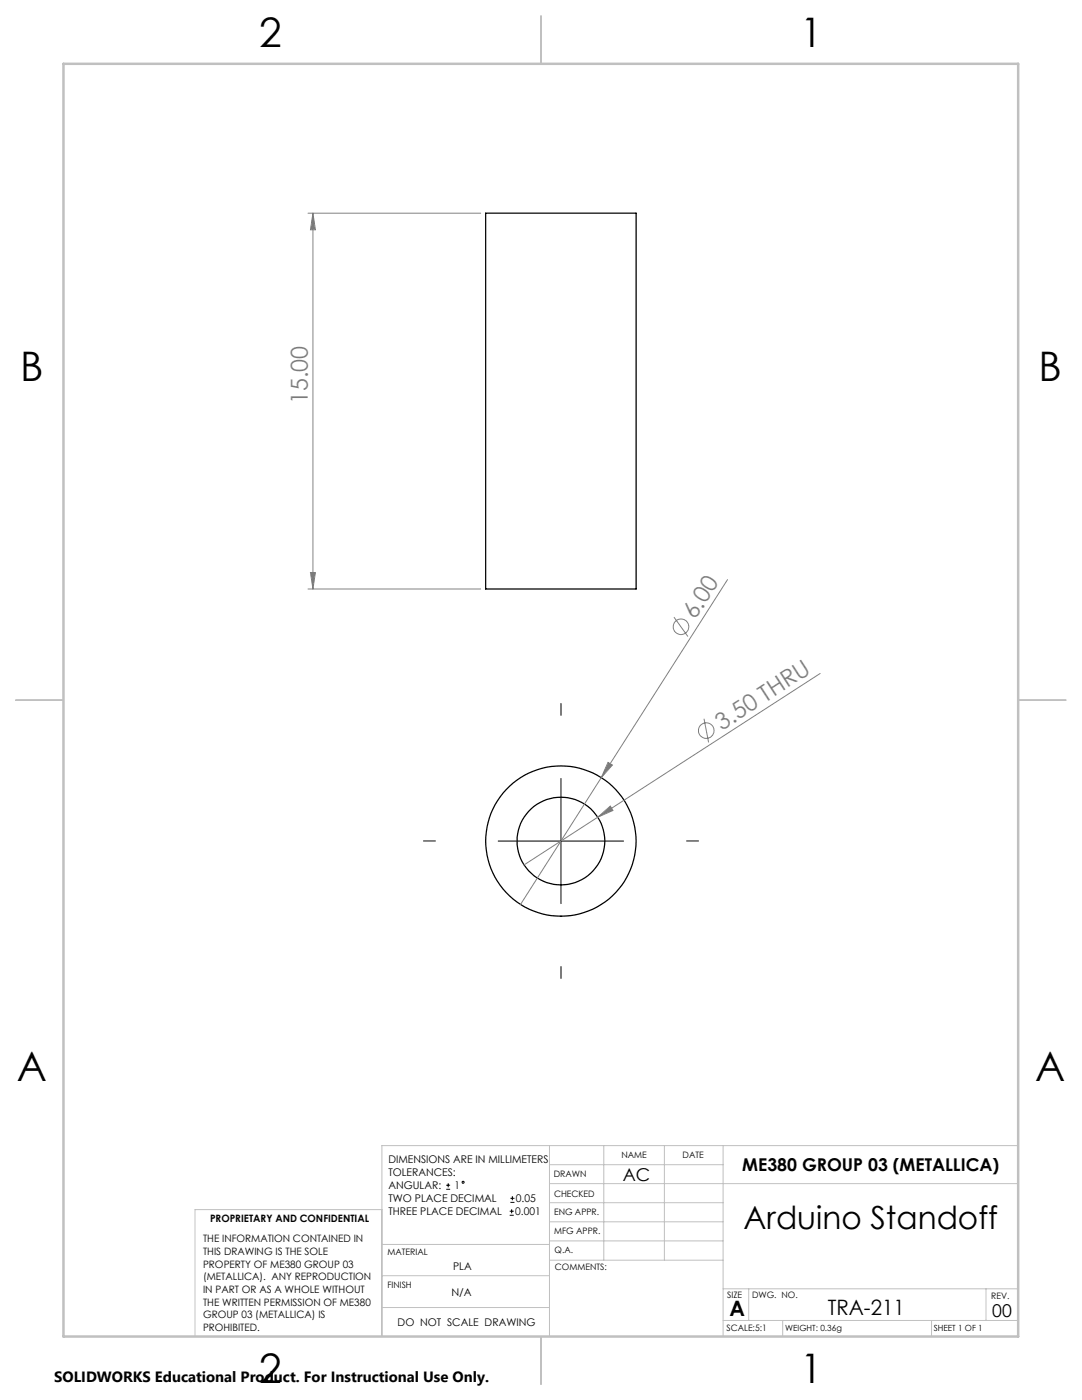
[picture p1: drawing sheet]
<svg xmlns="http://www.w3.org/2000/svg" width="216mm" height="279mm" viewBox="0 0 216 279" stroke-linecap="round" stroke-linejoin="round" font-family="sans-serif">
<g fill="none" stroke="#000" stroke-width=".25">
<path d="M96.9 42.5h30v75h-30z"/>
<circle cx="111.9" cy="167.8" r="8.8"/>
<circle cx="111.9" cy="167.9" r="15"/>
</g>
<g fill="none" stroke="#808080" stroke-width=".2">
<path d="M61.5 42.5h34.4M62.4 42.5v75M62.4 42.5l.5 3.4h-1zM61.5 117.5h34.4M61.9 114.3h1l-.5 3.2zM145.2 115.7l-25.2 39.5M134.5 123.2l2.8 3.8M163.7 134.4l-59.1 38.2M120 155.2l-16.1 25.3M121.3 152.2l.9 .5-2.2 2.5zM140.5 143.4l.9 4.8M119.3 163.1l2.5-2.2 .5 .8z"/>
<circle cx="135.9" cy="125.1" r="1.54"/>
<circle cx="140.9" cy="145.8" r="1.56"/>
</g>
<g fill="none" stroke="#000" stroke-width=".2">
<path d="M111.9 155.4v24.9M99.4 167.9h25M89 237.3h.8M89 236.5h.8M89.4 236.1v.9M101.8 240h.9M101.8 239.1h.9M102.2 238.7v.8M101.7 242.5h.8M101.7 241.7h.8M102.1 241.3v.8"/>
<circle cx="92.4" cy="235.9" r=".2"/>
</g>
<path d="M111.9 142.8v-2.5M86.9 167.8h-2.5M136.9 167.8h2.5M111.9 192.8v2.5" fill="none" stroke="#000" stroke-width=".2" stroke-dasharray="15.2 1.3 1.3 1.3" stroke-linecap="butt"/>
<g fill="none" stroke="#c0c0c0" stroke-width=".2">
<path d="M109.6 228.6v38.1M109.6 232.4h34.7M109.6 236.2h93.6M120.5 228.6v22.9M132.6 228.6v22.9M144.3 228.6v38.1M203.2 228.6h-127v38.1M76.2 254.6h33.4M76.2 248.4h33.4M76.2 241.4h-37.3v25.3M109.6 251.5h34.7M109.6 240h34.7"/>
<path d="M109.6 243.8h34.7M109.6 247.7h34.7M144.3 257.2h58.9M149.4 257.2v6.3M196.7 257.2v6.3M76.2 260.9h33.4M144.3 263.5h58.9M156.2 263.5v3.2M185.9 263.5v3.2"/>
</g>
<path d="M108 3.2v9.5M3.1 139.7h9.6M203.2 139.7h9.5M108 266.7v9.6" fill="none" stroke="#c0c0c0" stroke-width=".25"/>
<path d="M12.7 12.7h190.5v254h-190.5z" fill="none" stroke="#c0c0c0" stroke-width=".5"/>
<g fill="#808080">
<path d="M119.3 163.1l2.5-2.2 .5 .8z"/>
<path d="M121.3 152.2l.9 .5-2.2 2.5z"/>
<path d="M62.4 42.5l.5 3.4h-1zM61.9 114.3h1l-.5 3.2z"/>
</g>
<g font-size="8.1">
<text x="51.7" y="9.3">2</text>
<text x="159.7" y="9.3">1</text>
<text x="4" y="76">B</text>
<text x="207.2" y="76">B</text>
<text x="3.3" y="215.7">A</text>
<text x="206.5" y="215.7">A</text>
<text x="51.7" y="276">2</text>
<text x="159.7" y="276">1</text>
</g>
<text font-size="6.3" x="148.4" y="245.4">Arduino Standoff</text>
<g font-size="4.7" fill="#808080">
<text x="61.4" y="80.7" transform="rotate(-90 61.4 80.7)">15.00</text>
<text x="138.7" y="123.8" transform="rotate(-57 138.7 123.8)">6.00</text>
<text x="144" y="145.8" transform="rotate(-33 144 145.8)">3.50 THRU</text>
</g>
<g font-size="4.2">
<text x="145.6" y="262.7">A</text>
<text x="165.2" y="262.4">TRA-211</text>
</g>
<g font-size="3.5">
<text x="148.1" y="233.6">ME380 GROUP 03 (METALLICA)</text>
<text x="124.3" y="235.6">AC</text>
<text x="198" y="262.8">00</text>
</g>
<text font-size="3" x="10.8" y="275.7">SOLIDWORKS Educational Product. For Instructional Use Only.</text>
<g font-size="2.1">
<text x="77.5" y="232.2">DIMENSIONS ARE IN MILLIMETERS</text>
<text x="77.5" y="234.7">TOLERANCES:</text>
<text x="77.5" y="237.3">ANGULAR:</text>
<text x="77.5" y="239.9">TWO PLACE DECIMAL</text>
<text x="90.7" y="237.3">1</text>
<text x="102.9" y="239.9">0.05</text>
<text x="77.5" y="242.5">THREE PLACE DECIMAL</text>
<text x="102.8" y="242.5">0.001</text>
<text x="90.4" y="253.4">PLA</text>
<text x="90.1" y="258.7">N/A</text>
<text x="79.3" y="264.6">DO NOT SCALE DRAWING</text>
</g>
<g font-size="2">
<text x="41.9" y="244">PROPRIETARY AND CONFIDENTIAL</text>
<text x="40.5" y="248">THE INFORMATION CONTAINED IN</text>
<text x="40.5" y="250.5">THIS DRAWING IS THE SOLE</text>
<text x="40.5" y="253">PROPERTY OF ME380 GROUP 03</text>
<text x="40.5" y="255.5">(METALLICA). ANY REPRODUCTION</text>
<text x="40.5" y="258.1">IN PART OR AS A WHOLE WITHOUT</text>
<text x="40.5" y="260.6">THE WRITTEN PERMISSION OF ME380</text>
<text x="40.5" y="263.1">GROUP 03 (METALLICA) IS</text>
<text x="40.5" y="265.6">PROHIBITED.</text>
</g>
<g font-size="1.8">
<text x="124" y="231.1">NAME</text>
<text x="136.2" y="231.1">DATE</text>
<text x="110.5" y="234.8">DRAWN</text>
<text x="110.5" y="238.9">CHECKED</text>
<text x="110.6" y="242.5">ENG APPR.</text>
<text x="77.3" y="250.5">MATERIAL</text>
<text x="110.6" y="246.3">MFG APPR.</text>
<text x="110.7" y="250">Q.A.</text>
<text x="77.3" y="257">FINISH</text>
<text x="110.7" y="253.5">COMMENTS:</text>
<text x="145.1" y="259">SIZE</text>
<text x="150.1" y="259.1">DWG. NO.</text>
<text x="197.8" y="259.2">REV.</text>
<text x="145" y="265.7">SCALE:5:1</text>
</g>
<g font-size="1.7">
<text x="156.7" y="265.7">WEIGHT: 0.36g</text>
<text x="186.3" y="265.7">SHEET 1 OF 1</text>
</g>
</svg>
